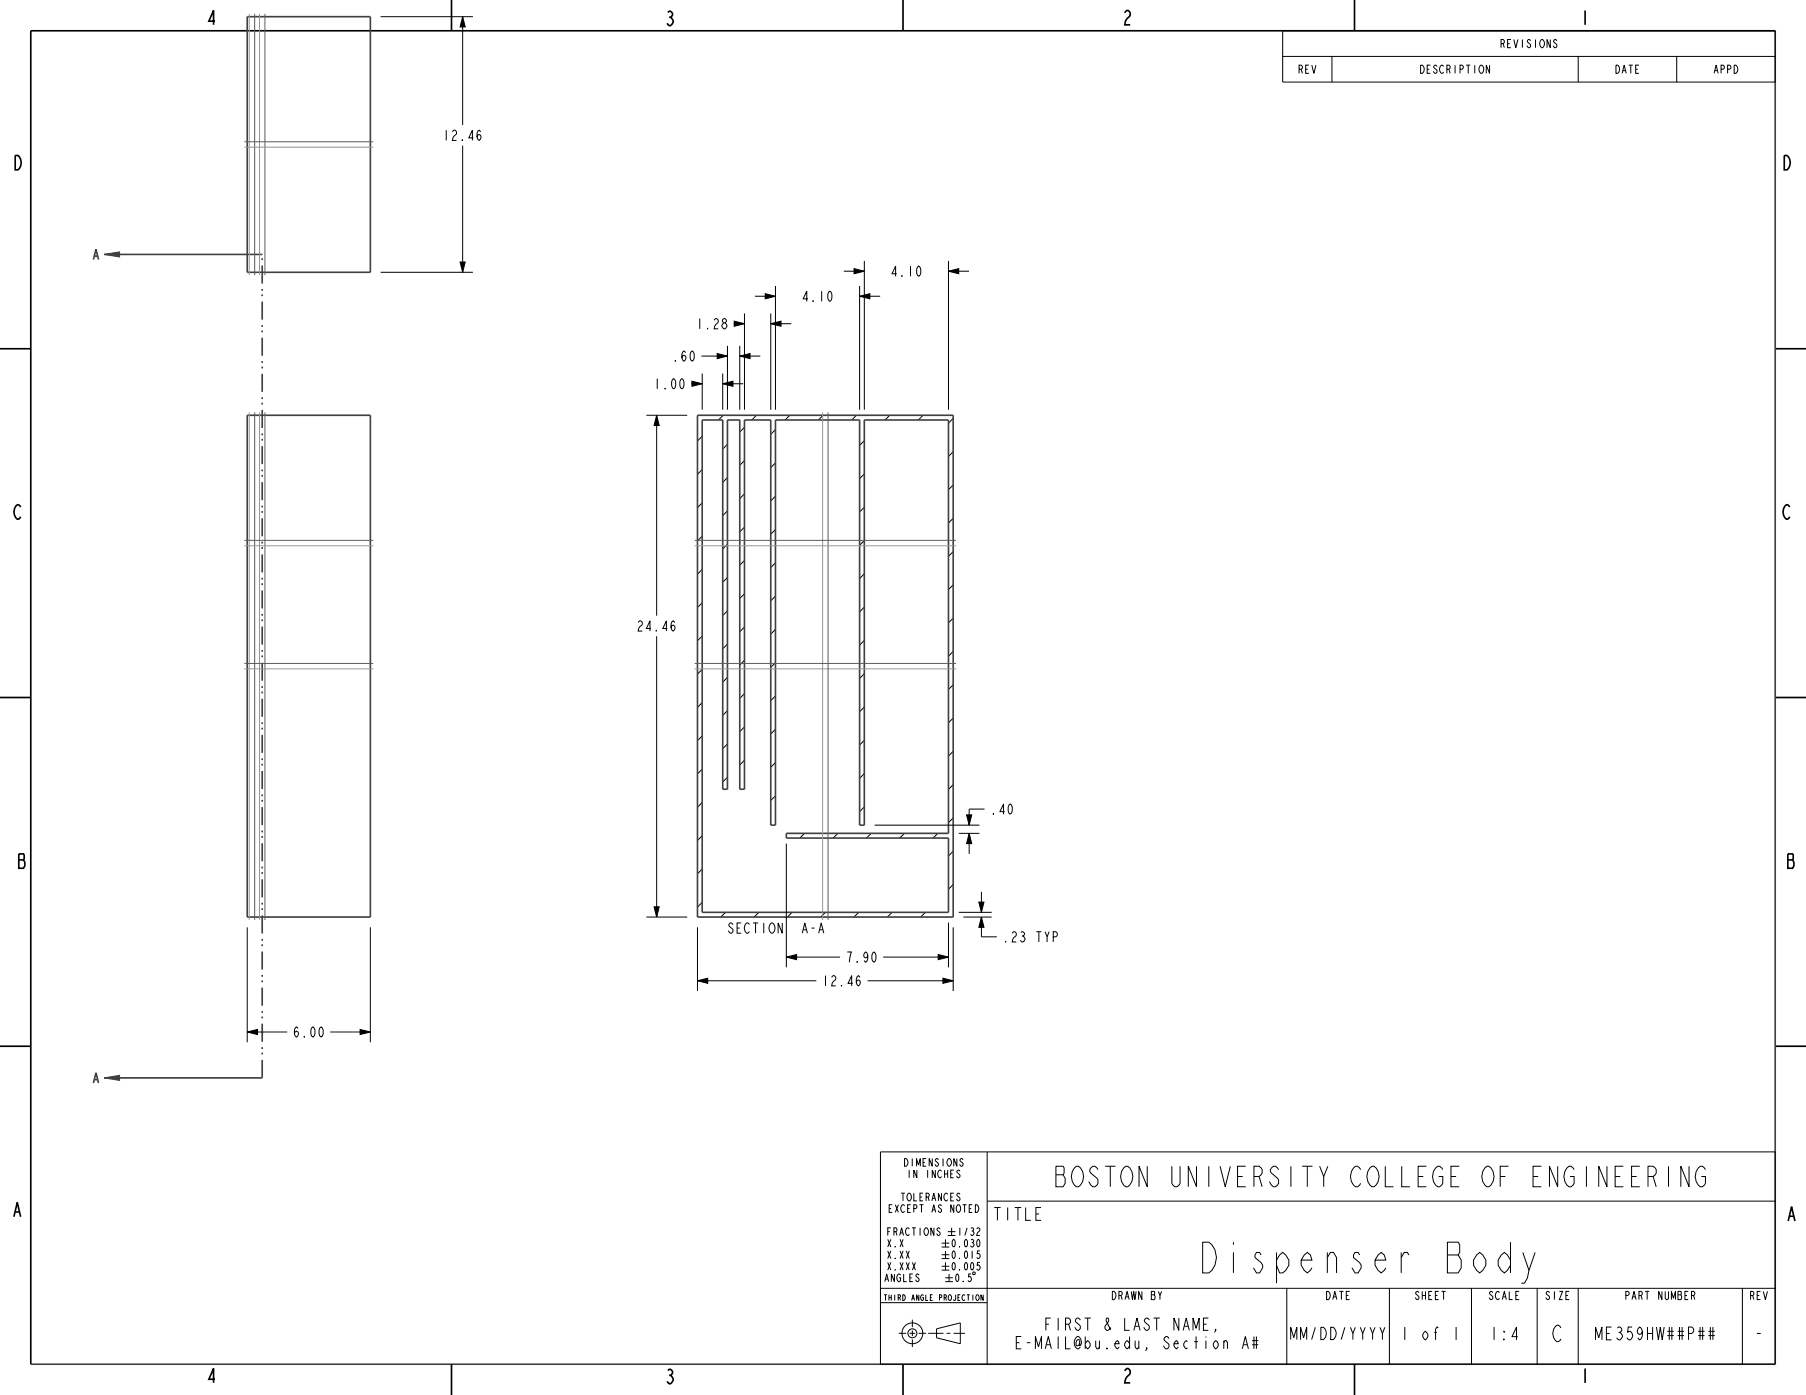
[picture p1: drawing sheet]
<svg xmlns="http://www.w3.org/2000/svg" width="559mm" height="432mm" viewBox="0 0 559 432" stroke-linecap="round" stroke-linejoin="round" font-family="sans-serif">
<path d="M32.2 333.6l4.8-.7v1.5z" fill="#404040"/>
<path d="M32.2 333.6l4.8-.7v1.5z" fill="none" stroke="#404040" stroke-width=".31"/>
<path d="M28.9 335.2l.8-3.1 .8 3.1M29.2 334.2h1" fill="none" stroke="#404040" stroke-width=".51"/>
<path d="M32.2 78.8l4.8-.8v1.5z" fill="#404040"/>
<path d="M32.2 78.8l4.8-.8v1.5z" fill="none" stroke="#404040" stroke-width=".31"/>
<path d="M76.5 5.2h38.1v79.1h-38.1zM549.3 9.5v412.8h-539.8M29.2 79.3h1M32.2 78.8h48.9M28.9 80.3l.8-3.1 .8 3.1M76.5 128.5h38.1v155.4h-38.1zM215.8 128.5h79.1v155.4h-79.1zM217.3 130h6.3v114.3h1.5v-114.3h3.8v114.3h1.5v-114.3h8.1v125.4h1.4v-125.4h26.1v125.4h1.4v-125.4h26.1v128h-50.2v1.4h50.2v23h-76.2zM32.2 333.6h48.9" fill="none" stroke="#404040" stroke-width=".51"/>
<path d="M81.1 333.6v-254.8" fill="none" stroke="#404040" stroke-width=".51" stroke-dasharray="5.6 1.7 .6 1.1 .6 1.7" stroke-linecap="butt"/>
<g fill="none" stroke="#000" stroke-width=".31">
<path d="M117.8 5.2h28.5M143.2 5.2l.7 3.1h-1.5zM143.2 5.2v33.5M396.9 9.5h152.4v15.9h-152.4zM396.9 17.5h152.4M412.1 17.5v7.9M488.3 17.5v7.9M518.8 17.5v7.9M143.2 45.1v39.2M117.8 84.3h28.5M142.4 81.1h1.5l-.7 3.2zM227.2 99.4l3.2 .8-3.2 .8z"/>
<path d="M230.4 97v29.8M233.6 91.7h6.3M236.8 90.9l3.1 .8-3.1 .8zM238.5 97v29.8M239.9 88.5v38.3M261.1 83.9h6.3M264.3 83.2l3.1 .7-3.1 .8zM266 91.7l3.1-.8v1.6zM266 88.5v38.3M266 91.7h6.3M267.4 80.8v46M293.5 83.9l3.1-.7v1.5z"/>
<path d="M293.5 80.8v46M293.5 83.9h6.3M213.8 118.8h3.5M214.1 118l3.2 .8-3.2 .8zM217 110.2h8.1M217.3 115.6v11.2M221.9 109.4l3.2 .8-3.2 .8zM223.6 118.8l3.2-.8v1.6zM223.6 115.6v11.2M223.6 118.8h6.4M225.1 107v19.8M227 100.2h3.4"/>
<path d="M228.9 110.2l3.2-.8v1.6zM228.9 107v19.8M228.9 110.2h6.3M238.5 100.2l3.2-.8v1.6zM238.5 100.2h6.3M200 128.5h12.6M203.2 128.5l.8 3.2h-1.6zM203.2 128.5v62.1M217.3 135l-1.5 1.5M223.8 128.5l-1.5 1.5M225.1 137.5l-1.5 1.5M230.4 132.3l-1.5 1.4"/>
<path d="M234.1 128.5l-1.5 1.5M239.9 133l-1.4 1.4M244.4 128.5l-1.5 1.5M254.7 128.5l-1.5 1.5M265 128.5l-1.5 1.5M267.4 136.4l-1.4 1.5M275.3 128.5l-1.5 1.5M285.6 128.5l-1.5 1.5M294.9 129.5l-1.4 1.5M294.9 139.8l-1.4 1.5M217.3 145.3l-1.5 1.5M217.3 155.7l-1.5 1.4"/>
<path d="M225.1 147.8l-1.5 1.5M225.1 158.1l-1.5 1.5M230.4 142.6l-1.5 1.4M230.4 152.9l-1.5 1.4M239.9 143.3l-1.4 1.4M239.9 153.6l-1.4 1.5M267.4 146.7l-1.4 1.5M267.4 157l-1.4 1.5M294.9 150.1l-1.4 1.5M217.3 166l-1.5 1.4M217.3 176.3l-1.5 1.4M225.1 168.5l-1.5 1.4"/>
<path d="M225.1 178.8l-1.5 1.4M230.4 163.2l-1.5 1.4M230.4 173.5l-1.5 1.4M239.9 163.9l-1.4 1.5M239.9 174.2l-1.4 1.5M267.4 167.3l-1.4 1.5M267.4 177.6l-1.4 1.5M294.9 160.4l-1.4 1.5M294.9 170.7l-1.4 1.5M203.2 196.9v87M217.3 186.6l-1.5 1.4M217.3 196.9l-1.5 1.4"/>
<path d="M225.1 189.1l-1.5 1.4M225.1 199.4l-1.5 1.4M230.4 183.8l-1.5 1.5M230.4 194.1l-1.5 1.5M239.9 184.5l-1.4 1.5M239.9 194.8l-1.4 1.5M267.4 187.9l-1.4 1.5M267.4 198.2l-1.4 1.5M294.9 181l-1.4 1.5M294.9 191.3l-1.4 1.5M217.3 207.2l-1.5 1.4M217.3 217.5l-1.5 1.4"/>
<path d="M225.1 209.7l-1.5 1.4M225.1 220l-1.5 1.4M230.4 204.4l-1.5 1.5M230.4 214.7l-1.5 1.5M239.9 205.1l-1.4 1.5M239.9 215.4l-1.4 1.5M267.4 208.5l-1.4 1.5M267.4 218.8l-1.4 1.5M294.9 201.7l-1.4 1.4M294.9 212l-1.4 1.4M217.3 227.8l-1.5 1.4M217.3 238.1l-1.5 1.5"/>
<path d="M225.1 230.3l-1.5 1.4M230.4 225l-1.5 1.5M230.4 235.3l-1.5 1.5M239.9 225.7l-1.4 1.5M239.9 236l-1.4 1.5M267.4 229.1l-1.4 1.5M267.4 239.5l-1.4 1.4M294.9 222.3l-1.4 1.4M294.9 232.6l-1.4 1.4M217.3 248.4l-1.5 1.5M217.3 258.7l-1.5 1.5M225.1 240.6l-1.5 1.4"/>
<path d="M239.9 246.3l-1.4 1.5M248.9 258l-1.4 1.4M259.2 258l-1.4 1.4M267.4 249.8l-1.4 1.4M269.5 258l-1.4 1.4M270.6 255.4h32.4M279.9 258l-1.5 1.4M290.2 258l-1.5 1.4M294.9 242.9l-1.4 1.4M294.9 253.2l-1.4 1.4M296.6 258h6.4M299.1 252.2h1.6l-.8 3.2z"/>
<path d="M299.9 258l.8 3.1h-1.6zM299.9 258v6.3M304.6 250.4h-4.7v5M217.3 269l-1.5 1.5M217.3 279.3l-1.5 1.5M243.3 261.1v38.3M294.9 263.5l-1.4 1.4M294.9 273.8l-1.4 1.4M302.9 279.2h1.6l-.8 3.2zM303.7 276v6.4M76.5 287v35.6M114.6 287v35.6"/>
<path d="M200 283.9h12.6M202.4 280.7h1.6l-.8 3.2zM215.8 287v19.8M224.5 282.4l-1.5 1.5M234.8 282.4l-1.5 1.5M243.3 296.3l3.2-.8v1.6zM243.3 296.3h16.6M245.1 282.4l-1.5 1.5M255.4 282.4l-1.5 1.5M265.7 282.4l-1.5 1.5M273.3 296.3h20.2M276 282.4l-1.4 1.5"/>
<path d="M286.3 282.4l-1.4 1.5M290.3 295.5l3.2 .8-3.2 .8zM293.5 285.6v13.8M294.9 287v19.8M296.6 282.4h10.2M298.1 283.9h8.7M303.7 283.9l.8 3.1h-1.6zM303.7 283.9v6.1h4.7M76.5 319.4l3.2-.8v1.6zM76.5 319.4h12.4M102.2 319.4h12.4M111.4 318.6l3.2 .8-3.2 .8z"/>
<path d="M215.8 303.6l3.2-.8v1.6zM215.8 303.6h36.8M268.4 303.6h26.5M291.8 302.8l3.1 .8-3.1 .8zM272.4 356.6h276.9v65.7h-276.9zM305.4 356.6v65.7M305.4 371.8h243.9M272.4 398.8h276.9M291.4 384.8h2.3M291.4 386h2.3M291.4 388.4h2.3M291.4 389.6h2.3"/>
<path d="M291.4 392h2.3M291.4 393.1h2.3M292.5 395.5h2.3M292.5 396.7h2.3M292.5 383.6v2.4M292.5 387.2v2.4M292.5 390.8v2.3M293.3 381.2h2.3M293.3 382.4h2.3M293.7 394.3v2.4M294.4 380v2.4M301.2 393.7l.5 .2-.1 .6-.6-.2z"/>
<path d="M398.1 398.8v23.5M429.9 398.8v23.5M455.3 398.8v23.5M475.6 398.8v23.5M488.3 398.8v23.5M539.1 398.8v23.5M272.4 403.2h33M278.1 412.7h2.3M281.4 412.7h1.8M282.3 408.5v2.3M282.3 411.8v1.8M282.3 414.6v2.3"/>
<path d="M284.2 412.7h2.3M287.2 412.7h4.7M289.8 411.3l7.3-1.8v6.4l-7.3-1.8zM292.9 412.7h1.2M295 412.7h3.6M543.6 412.7h1.2"/>
<circle cx="282.3" cy="412.7" r="3.2"/>
<circle cx="282.3" cy="412.7" r="1.39"/>
</g>
<g fill="#000">
<path d="M143.2 5.2l.7 3.1h-1.5zM142.4 81.1h1.5l-.7 3.2zM236.8 90.9l3.1 .8-3.1 .8zM266 91.7l3.1-.8v1.6zM264.3 83.2l3.1 .7-3.1 .8zM293.5 83.9l3.1-.7v1.5zM214.1 118l3.2 .8-3.2 .8zM223.6 118.8l3.2-.8v1.6zM221.9 109.4l3.2 .8-3.2 .8zM228.9 110.2l3.2-.8v1.6zM227.2 99.4l3.2 .8-3.2 .8zM238.5 100.2l3.2-.8v1.6z"/>
<path d="M203.2 128.5l.8 3.2h-1.6zM299.1 252.2h1.6l-.8 3.2zM299.9 258l.8 3.1h-1.6zM202.4 280.7h1.6l-.8 3.2zM243.3 296.3l3.2-.8v1.6zM290.3 295.5l3.2 .8-3.2 .8zM303.7 283.9l.8 3.1h-1.6zM302.9 279.2h1.6l-.8 3.2zM76.5 319.4l3.2-.8v1.6zM111.4 318.6l3.2 .8-3.2 .8zM215.8 303.6l3.2-.8v1.6zM291.8 302.8l3.1 .8-3.1 .8z"/>
</g>
<g fill="none" stroke="#000" stroke-width=".51">
<path d="M139.7 0v9.5M279.4 0v9.5M419.1 0v9.5M549.3 9.5h-539.8v412.8M0 107.9h9.5M549.3 107.9h9.5M0 215.9h9.5M549.3 215.9h9.5M0 323.8h9.5M549.3 323.8h9.5M139.7 422.3v9.5M279.4 422.3v9.5"/>
<path d="M419.1 422.3v9.5"/>
</g>
<!-- layer: 01___PRT_ALL_DTM_PLN -->
<path d="M77.1 4.3v80.9M80.3 4.3v80.9M75.6 45.6h39.9M77.1 127.6v157.2M80.3 127.6v157.2M254.5 127.6v157.2M75.6 168.9h39.9M214.9 168.9h80.9M75.6 207h39.9M214.9 207h80.9" fill="none" stroke="#969696" stroke-width=".31"/>
<path d="M78.8 4.3v80.9M82 4.3v80.9M75.6 43.9h39.9M78.8 127.6v157.2M82 127.6v157.2M256.2 127.6v157.2M75.6 167.3h39.9M214.9 167.3h80.9M75.6 205.4h39.9M214.9 205.4h80.9" fill="none" stroke="#5d5d5d" stroke-width=".31"/>
<text font-size="12.4" x="371.6" y="394">Dispenser Body</text>
<text font-size="8.3" x="328.3" y="367.3">BOSTON UNIVERSITY COLLEGE OF ENGINEERING</text>
<text font-size="6.6" x="480" y="415.3">C</text>
<g font-size="5.8">
<text x="63.8" y="7.7">4</text>
<text x="205.6" y="7.9">3</text>
<text x="347.2" y="7.7">2</text>
<text x="488.8" y="7.7">1</text>
<text x="3.9" y="52.6">D</text>
<text x="551.2" y="52.6">D</text>
<text x="3.9" y="160.7">C</text>
<text x="551.3" y="160.7">C</text>
<text x="5.2" y="268.8">B</text>
<text x="552.6" y="268.8">B</text>
<text x="3.7" y="376.6">A</text>
<text x="552.7" y="378">A</text>
<text x="63.8" y="428">4</text>
<text x="205.6" y="428.3">3</text>
<text x="347.2" y="428.1">2</text>
<text x="488.8" y="428.1">1</text>
</g>
<g font-size="5.2">
<text x="307" y="377.7">TITLE</text>
<text x="433.3" y="414.7">1 of 1</text>
<text x="460.8" y="414.7">1:4</text>
<text x="493.6" y="414.7">ME359HW##P##</text>
</g>
<g font-size="5">
<text x="323.1" y="411.8">FIRST</text>
<text x="341.6" y="411.8">&amp; LAST NAME,</text>
<text x="313.9" y="417.5">E-MAIL @bu.edu, Section A#</text>
<text x="399.2" y="414.7">MM/DD/YYYY</text>
</g>
<g font-size="4.1">
<text x="136.8" y="43.5">12.46</text>
<text x="275.4" y="85.5">4.10</text>
<text x="247.9" y="93.3">4.10</text>
<text x="215.2" y="101.8">1.28</text>
<text x="207.8" y="111.8">.60</text>
<text x="202.1" y="120.4">1.00</text>
<text x="196.8" y="195.3">24.46</text>
<text x="306.2" y="252">.40</text>
<text x="225.5" y="288.9">SECTION</text>
<text x="247.9" y="288.9">A-A</text>
<text x="310" y="291.6">.23 TYP</text>
<text x="261.5" y="297.8">7.90</text>
<text x="254.2" y="305.2">12.46</text>
<text x="90.5" y="321">6.00</text>
</g>
<g font-size="3.3">
<text x="464.2" y="14.8">REVISIONS</text>
<text x="401.5" y="22.7">REV</text>
<text x="439.3" y="22.7">DESCRIPTION</text>
<text x="499.6" y="22.7">DATE</text>
<text x="530.1" y="22.7">APPD</text>
<text x="343.9" y="402.3">DRAWN BY</text>
<text x="410.1" y="402.3">DATE</text>
<text x="437.6" y="402.3">SHEET</text>
<text x="460.5" y="402.3">SCALE</text>
<text x="478" y="402.3">SIZE</text>
<text x="502.8" y="402.3">PART NUMBER</text>
<text x="541.2" y="402.3">REV</text>
</g>
<g font-size="3.1">
<text x="279.6" y="361">DIMENSIONS</text>
<text x="280.6" y="364.6">IN INCHES</text>
<text x="278.7" y="371.7">TOLERANCES</text>
<text x="275" y="375.3">EXCEPT AS NOTED</text>
<text x="274.4" y="382.4">FRACTIONS</text>
<text x="296.1" y="382.4">1/32</text>
<text x="274.4" y="386">X.X</text>
<text x="274.4" y="389.6">X.XX</text>
<text x="294.2" y="386">0.030</text>
<text x="294.2" y="389.6">0.015</text>
<text x="274.4" y="393.1">X.XXX</text>
<text x="294.2" y="393.1">0.005</text>
<text x="273.6" y="396.7">ANGLES</text>
<text x="295.3" y="396.7">0.5</text>
</g>
<text font-size="2.3" x="273.7" y="402.5">THIRD ANGLE PROJECTION</text>
</svg>
